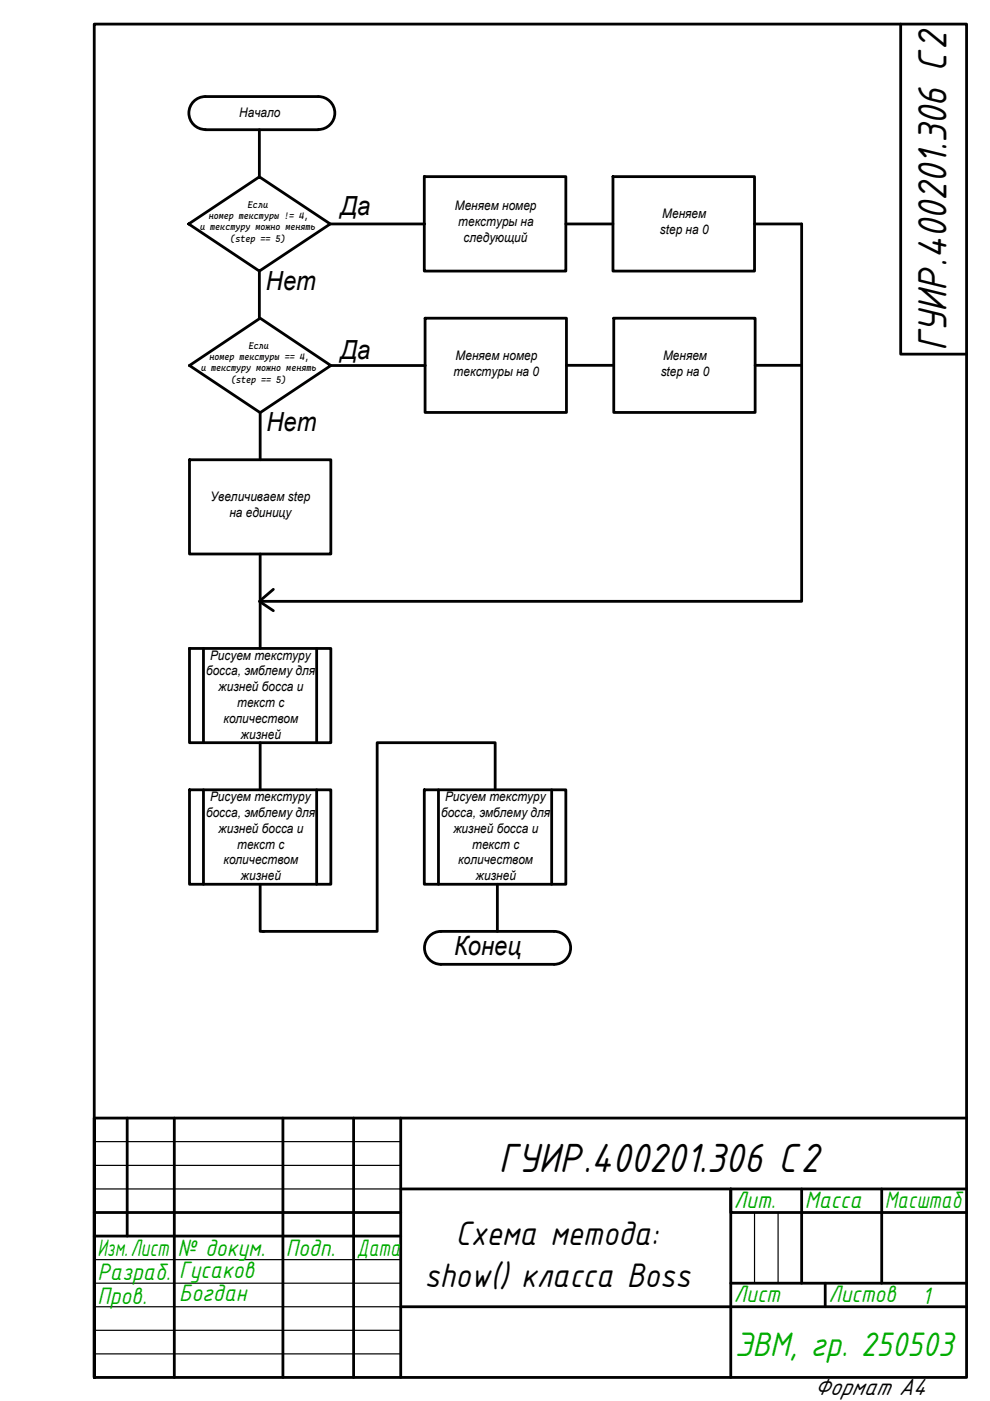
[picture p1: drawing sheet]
<svg xmlns="http://www.w3.org/2000/svg" width="210mm" height="297mm" viewBox="0 0 210 297" stroke-linecap="round" stroke-linejoin="round" font-family="sans-serif">
<!-- layer: 0 -->
<g fill="none" stroke="#000" stroke-width=".59">
<path d="M191 5.1v70h13.9M43.5 27.5h24M43.5 27.5a3.5 3.5 0 0 1-3.5-3.5 3.5 3.5 0 0 1 3.5-3.5h24a3.5 3.5 0 0 1 3.5 3.5 3.5 3.5 0 0 1-3.5 3.5M55 27.5v10M90 37.5h30v20h-30zM130 37.5h30v20h-30zM40 47.5l15-10 15 10-15 10zM55 57.5v10M70 47.5h20M120 47.5h10M160 47.5h10v80h-114.8M40.2 77.5l15-10 14.9 10-14.9 10z"/>
<path d="M70.1 77.5h20.1M90.1 67.5h30v19.9h-30zM120.1 77.5h9.9M130.1 67.5h30v19.9h-30zM160.1 77.5h9.9M40.2 97.5h29.9v20h-29.9zM55.2 87.5v10M55.2 117.5v20M40.2 137.5h29.9v20h-29.9zM43.1 137.5v20M58 125l-3 2.5 3 2M67.1 137.5v20"/>
<path d="M55.2 157.5v10M40.2 167.5h29.9v20h-29.9zM43.1 167.5v20M67.1 167.5v20M90 167.5h30v20h-30zM93 167.5v20M105 167.5v-10h-25v40h-24.3M117 167.5v20M55.2 187.5v10h.8M93.5 197.5h24M93.5 197.5a3.5 3.5 0 0 0-3.5 3.5 3.5 3.5 0 0 0 3.5 3.5M105.5 187.5v10"/>
<path d="M117.5 197.5a3.5 3.5 0 0 1 3.5 3.5 3.5 3.5 0 0 1-3.5 3.5M93.5 204.5h24M27 237.1v25M37 237.1v54.9M60 237.1v54.9M75 237.1v54.9M85 237.1v54.9M204.9 237.1h-184.9v54.9h184.9v-286.9h-184.9v286.9M20 257.1h65M85 252.1h119.9M170 252.1v20M186.9 252.1v20"/>
<path d="M204.9 257.1h-50v-5v39.9M20 262.1h65M85 277.1h119.9M154.9 272.1h50M175 272.1v5"/>
</g>
<path d="M20 242h65M20 247.1h65M20 252.1h65M160 257.1v15M165 257.1v15M20 267.1h65M20 272.1h65M20 277.1h65M20 282.1h65M20 287h65" fill="none" stroke="#000" stroke-width=".25"/>
<g font-size="9.3">
<text x="200.7" y="74.5" transform="rotate(-90 200.7 74.5)">ГУИР.400201.306 С2</text>
<text x="105.8" y="248.4">ГУИР.400201.306 С2</text>
</g>
<g font-size="7.8">
<text x="96.6" y="263.9">Схема метода:</text>
<text x="90" y="272.8">show() класса Boss</text>
</g>
<text font-size="7.8" fill="#00ad00" x="155.8" y="287.5">ЭВМ, гр. 250503</text>
<g font-size="5.6">
<text x="72.2" y="45.5">Да</text>
<text x="56.4" y="61.4">Нет</text>
<text x="72.2" y="76.1">Да</text>
<text x="56.5" y="91.4">Нет</text>
<text x="96.3" y="202.5">Конец</text>
</g>
<g font-size="5.4" fill="#00ad00">
<text x="155.6" y="256.1">Лит.</text>
<text x="170.6" y="256.1">Масса</text>
<text x="187.6" y="256.1">Масштаб</text>
<text x="20.7" y="266.3">Изм.Лист</text>
<text x="37.6" y="266.3">№ докум.</text>
<text x="60.6" y="266.3">Подп.</text>
<text x="75.6" y="266.3">Дата</text>
<text x="20.7" y="271.3">Разраб.</text>
<text x="38" y="270.9">Гусаков</text>
<text x="38" y="275.9">Богдан</text>
<text x="20.7" y="276.4">Пров.</text>
<text x="155.6" y="276">Лист</text>
<text x="175.6" y="276">Листов</text>
<text x="195.5" y="276.5">1</text>
</g>
<text font-size="5.4" x="172.6" y="295.9">Формат А4</text>
<g font-size="2.8">
<text x="50.7" y="24.9">Начало</text>
<text x="96.4" y="44.6">Меняем номер</text>
<text x="97.2" y="47.9">текстуры на</text>
<text x="140.4" y="46.3">Меняем</text>
<text x="98.3" y="51.3">следующий</text>
<text x="139.9" y="49.6">step на 0</text>
<text x="96.6" y="76.3">Меняем номер</text>
<text x="140.6" y="76.3">Меняем</text>
<text x="96.2" y="79.6">текстуры на 0</text>
<text x="140.1" y="79.6">step на 0</text>
<text x="44.7" y="106.3">Увеличиваем step</text>
<text x="48.6" y="109.6">на единицу</text>
<text x="43.7" y="143.2">босса, эмблему для</text>
<text x="44.5" y="139.9">Рисуем текстуру</text>
<text x="46.4" y="146.6">жизней босса и</text>
<text x="50.3" y="149.9">текст с</text>
<text x="47.4" y="153.2">количеством</text>
<text x="51.1" y="156.6">жизней</text>
<text x="43.7" y="173.2">босса, эмблему для</text>
<text x="44.5" y="169.8">Рисуем текстуру</text>
<text x="93.5" y="173.2">босса, эмблему для</text>
<text x="94.4" y="169.8">Рисуем текстуру</text>
<text x="46.4" y="176.6">жизней босса и</text>
<text x="50.3" y="179.9">текст с</text>
<text x="96.1" y="176.6">жизней босса и</text>
<text x="100.1" y="179.9">текст с</text>
<text x="47.4" y="183.2">количеством</text>
<text x="97.2" y="183.2">количеством</text>
<text x="51.1" y="186.6">жизней</text>
<text x="100.9" y="186.6">жизней</text>
</g>
<g font-size="2">
<text x="44.3" y="46.4">номер текстуры != 4,</text>
<text x="52.6" y="44">Если</text>
<text x="42.5" y="48.7">и текстуру можно менять</text>
<text x="48.8" y="51.3">(step == 5)</text>
<text x="44.4" y="76.4">номер текстуры == 4,</text>
<text x="52.7" y="74">Если</text>
<text x="42.6" y="78.7">и текстуру можно менять</text>
<text x="49" y="81.2">(step == 5)</text>
</g>
</svg>
